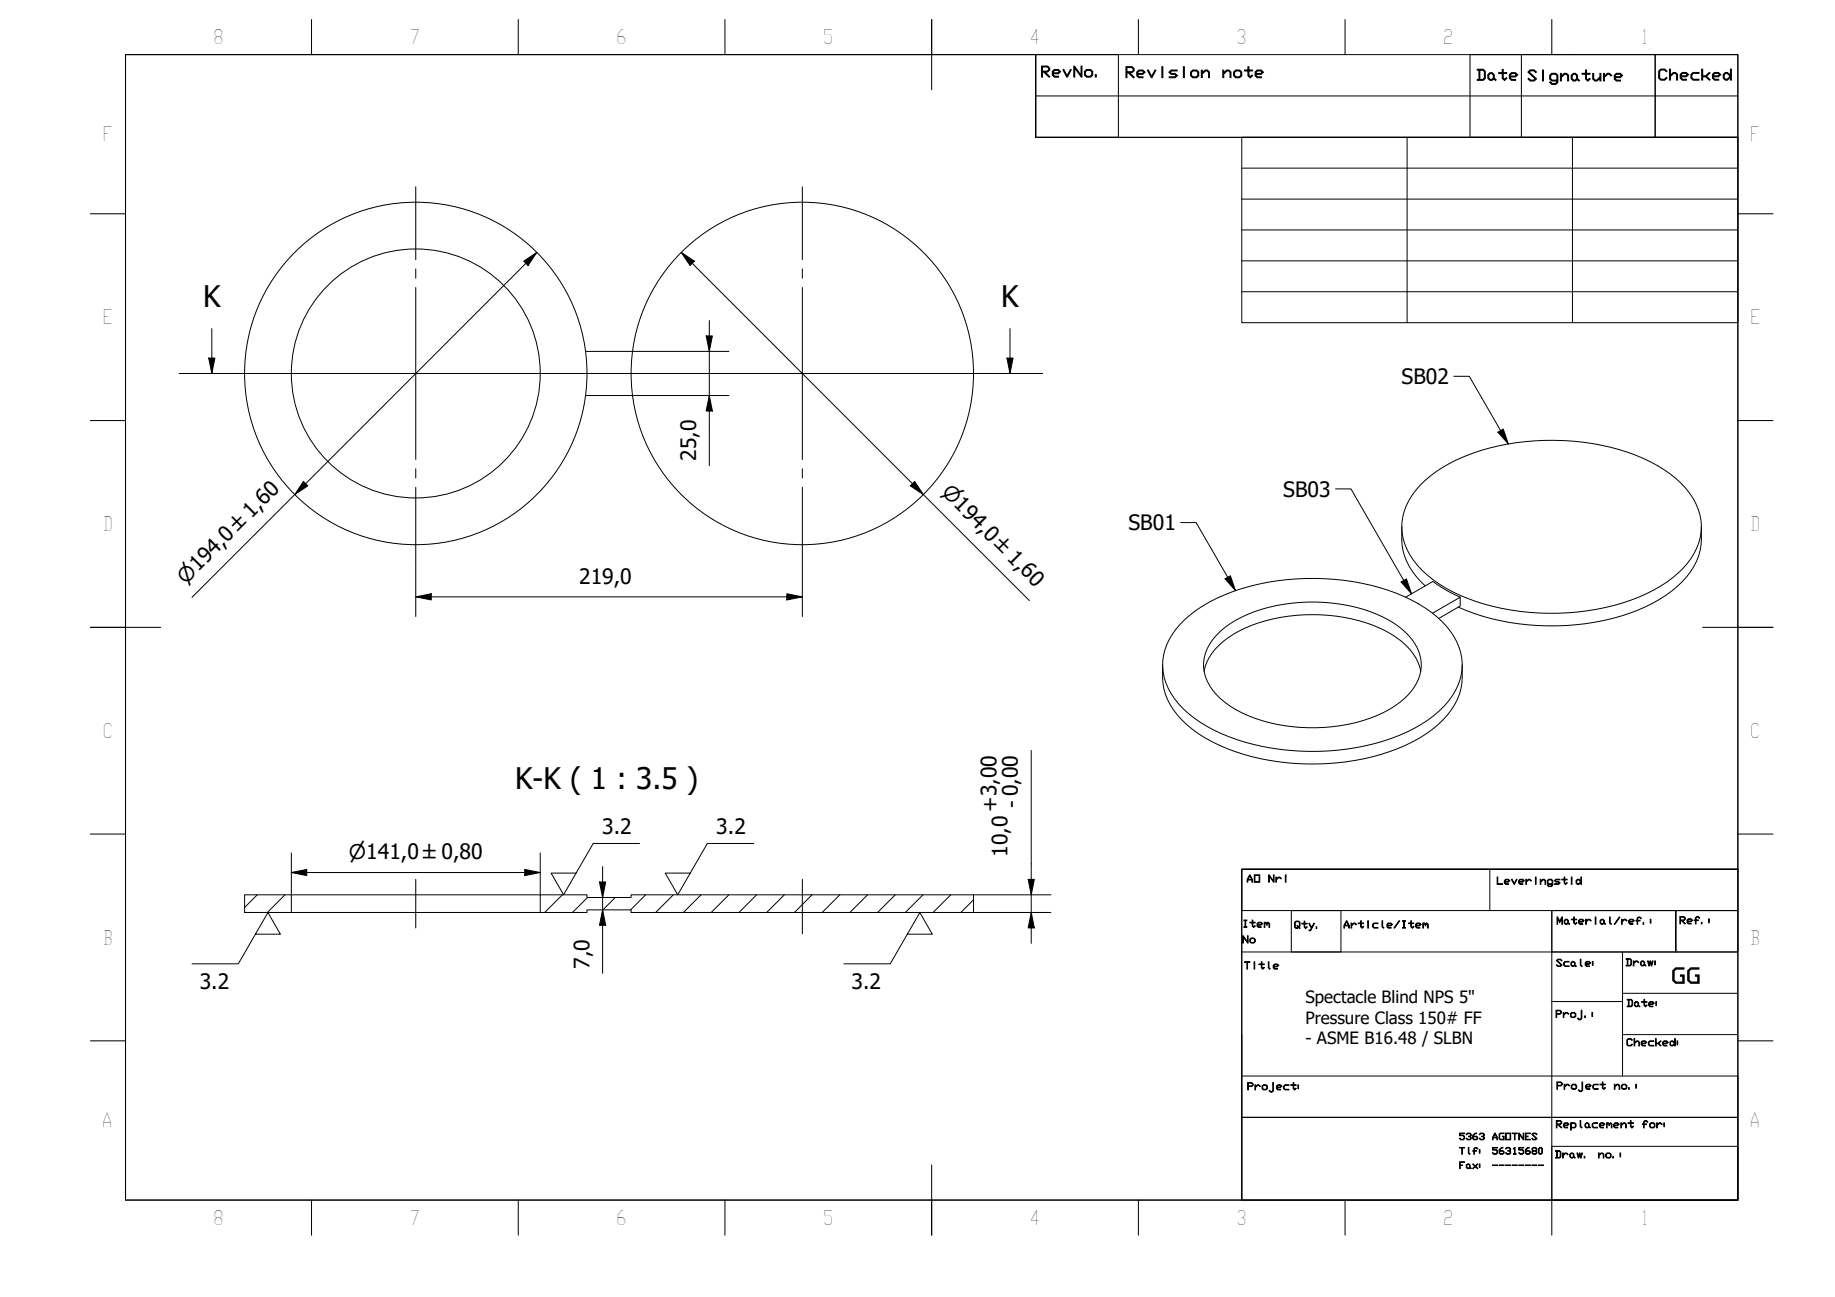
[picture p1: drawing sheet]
<svg xmlns="http://www.w3.org/2000/svg" width="297mm" height="210mm" viewBox="0 0 297 210" stroke-linecap="round" stroke-linejoin="round" font-family="sans-serif">
<!-- layer: Hatch (ISO) -->
<g fill="none" stroke="#000" stroke-width=".16">
<path d="M41.6 144.8l-2 2.1M46.1 144.8l-2.8 2.9M91 144.8l-2.8 2.9M95.1 145.2l-2.4 2.5M99.6 145.2l-2 2M104.5 144.8l-2.4 2.4M109 144.8l-2.9 2.9M113.5 144.8l-2.9 2.9M118 144.8l-2.9 2.9M122.5 144.8l-2.9 2.9M127 144.8l-2.9 2.9M131.4 144.8l-2.8 2.9"/>
<path d="M135.9 144.8l-2.8 2.9M140.4 144.8l-2.8 2.9M144.9 144.8l-2.8 2.9M149.4 144.8l-2.9 2.9M153.9 144.8l-2.9 2.9M157.6 145.6l-2.1 2.1"/>
</g>
<!-- layer: Visible (ISO) -->
<g fill="none" stroke="#000" stroke-width=".16">
<path d="M94.8 56.9h7.6M94.8 64h7.6M229.8 78.6a25.6 25.6 0 0 1 14.1-6.7 38.5 38.5 0 0 1 23.3 2.8 15 15 0 0 1 7.7 7.7 8.7 8.7 0 0 1-1.7 8.7 21.6 21.6 0 0 1-10.5 6.5 39.5 39.5 0 0 1-26.4-1.3 16.7 16.7 0 0 1-8.5-7.3 9 9 0 0 1 2-10.4zM226.9 85.3a10.2 10.2 0 0 0 1.7 7.2l2.1 2.3M227.5 96.7l4.4-2.6 2.6 1.6 1.9 1M231.9 99.2l4.5-2.5v1.4l-3.5 2M275.4 85.3a10.3 10.3 0 0 1-1.8 7.2 20 20 0 0 1-9.9 6.8 39.5 39.5 0 0 1-27.6-1M188.2 107.6a10.3 10.3 0 0 0 1.8 7.3 19.9 19.9 0 0 0 9.9 6.7 39.3 39.3 0 0 0 27.7-1 16.2 16.2 0 0 0 8.3-7.4 10.6 10.6 0 0 0 .8-5.6M191.9 100.2a28.1 28.1 0 0 1 14.8-6.2 38.4 38.4 0 0 1 21.8 3.1 15 15 0 0 1 7.7 7.6 9 9 0 0 1-2.4 9.6 24.4 24.4 0 0 1-12.6 6.4 39 39 0 0 1-24.8-2.6 15 15 0 0 1-7.7-7.6 9 9 0 0 1 2.4-9.6zM194.9 108.6a9.1 9.1 0 0 1 4.8-6 27 27 0 0 1 17.9-2.7 19.4 19.4 0 0 1 10 4.5 7.8 7.8 0 0 1 2.4 4.2M196.9 102.9a18.7 18.7 0 0 1 11-5.1 27.3 27.3 0 0 1 17 2.6 9.7 9.7 0 0 1 5.1 6.1 7.4 7.4 0 0 1-3.4 7.1 23.7 23.7 0 0 1-14.8 4.2 23.3 23.3 0 0 1-13.5-4.2 7.4 7.4 0 0 1-3.4-7.1 7.3 7.3 0 0 1 2-3.6zM39.6 144.8h7.6v2.9h-7.6z"/>
<path d="M47.2 147.7h40.3M47.2 144.8h40.3M87.5 144.8h7.5v.4h7.2v-.4h55.4v2.9h-55.4v-.5h-7.2v.5h-7.5z"/>
<circle cx="67.3" cy="60.4" r="27.7"/>
<circle cx="67.3" cy="60.4" r="20.1"/>
<circle cx="129.9" cy="60.4" r="27.7"/>
</g>
<!-- layer: Section Line (ISO) -->
<g fill="none" stroke="#000" stroke-width=".16">
<path d="M33.8 57.9h1l-.5 2.5zM34.3 53.2v7.2M163 57.9h1l-.5 2.5zM163.5 53.2v7.2M29 60.4h10.6M41.3 60.4h2.1M45.2 60.4h10.5M57.5 60.4h2.1M61.3 60.4h10.6M73.6 60.4h2.1M77.5 60.4h10.5M89.8 60.4h2.1"/>
<path d="M93.6 60.4h10.6M105.9 60.4h2.1M109.8 60.4h10.5M122.1 60.4h2.1M125.9 60.4h10.6M138.2 60.4h2.1M142.1 60.4h10.5M154.4 60.4h2.1M158.2 60.4h10.6"/>
</g>
<path d="M33.8 57.9h1l-.5 2.5zM163 57.9h1l-.5 2.5z" fill="#000"/>
<!-- layer: BOXES -->
<g fill="none" stroke="#000" stroke-width=".16">
<path d="M167.7 8.8v6.7h113.6M167.7 15.5v6.7h113.6M167.7 8.8h13.3v13.4h-13.3zM238 8.8h29.9v13.4h-29.9zM246.3 8.8v13.4M267.9 8.8h13.4v13.4h-13.4zM201 140.7h80.3h-80.3v6.7h80.3v-6.7v53.5h-80.3zM201 154.1h80.3M209 147.4h8.1v6.7h-8.1zM241.2 140.7v6.7M251.2 147.4h20.1v6.7v-6.7h10v6.7h-30.1zM251.2 147.4v46.8v-8.7h30.1v8.7"/>
<path d="M262.6 154.1v8h-11.4M201 174.1h80.3v6.7h-80.3v13.4M201 167.4v13.4h80.3v13.4M262.6 162.1v12M262.6 160.8h18.7M262.6 167.4h18.7M201 194.2h80.3"/>
</g>
<!-- layer: BORDER -->
<g fill="none" stroke="#000" stroke-width=".16">
<path d="M20.3 8.8h261v185.4h-261zM50.4 3.2v5.6M83.9 3.2v5.6M117.3 3.2v5.6M150.8 3.1v11.4M184.3 3.2v5.6M217.7 3.2v5.6M251.2 3.2v5.6M14.6 34.6h5.7M281.3 34.6h5.7M14.6 68.1h5.7M281.3 68.1h5.7"/>
<path d="M14.6 101.5h11.4M275.6 101.5h11.4M14.6 135h5.7M281.3 135h5.7M14.6 168.4h5.7M281.3 168.4h5.7M50.4 194.2v5.7M83.9 194.2v5.7M117.3 194.2v5.7M150.8 188.5v11.4M184.3 194.2v5.7M217.7 194.2v5.7"/>
<path d="M251.2 194.2v5.7"/>
</g>
<!-- layer: 0 -->
<path d="M20.3 8.8h147.4v13.4h113.6v118.5h-80.3v53.5h-180.7zM201 22.2h80.3v30h-80.3zM201 27.2h80.3M201 32.2h80.3M201 37.2h80.3M227.8 22.2v30M254.5 22.2v30M201 42.2h80.3M201 47.2h80.3" fill="none" stroke="#000" stroke-width=".16"/>
<!-- layer: Center Mark (ISO) -->
<g fill="none" stroke="#000" stroke-width=".16">
<path d="M67.3 30.2v11.8M129.9 30.2v11.8M67.3 43.5v1.5M67.3 46.5v27.9M129.9 43.5v1.5M129.9 46.5v27.9M37.1 60.4h11.8M50.4 60.4h1.5M53.4 60.4h25.5M67.3 75.9v1.5M67.3 78.9v11.8M80.4 60.4h1.5"/>
<path d="M83.4 60.4h14.1M99.7 60.4h14.1M115.3 60.4h1.5M118.3 60.4h25.5M129.9 75.9v1.5M129.9 78.9v11.8M145.3 60.4h1.5M148.3 60.4h11.8"/>
</g>
<!-- layer: Dimension (ISO) -->
<g fill="none" stroke="#000" stroke-width=".16">
<path d="M84.8 42.3l2.1-1.5-1.4 2.2zM86.9 40.8l-55.8 55.9M102.4 56.9h15.6M110.3 40.8l2.1 1.5-.7 .7zM110.3 40.8l56.3 56.4M114.3 54.4h1l-.5 2.5zM114.8 51.9v23.5M49.1 77.9l.7 .7-2.1 1.4zM102.4 64h15.6M114.8 64l.5 2.5h-1zM148.1 77.9l1.4 2.1-2.1-1.4zM67.3 96.6l2.5-.5v1z"/>
<path d="M67.3 96.6h62.6M67.3 90.7v9.1M127.4 96.1l2.5 .5-2.5 .5zM129.9 90.7v9.1M47.2 138v6.8M87.5 138v6.8M166.9 121.4v31.3M47.2 141.2l2.5-.5v1zM47.2 141.2h40.3M84.9 140.7l2.6 .5-2.6 .5zM97 142.7h1l-.5 2.5zM97.5 147.2l.5 2.5h-1z"/>
<path d="M97.5 140.2v17.3M157.6 144.8h12.5M157.6 147.7h12.5M166.4 142.3h1l-.5 2.5zM166.9 147.7l.5 2.5h-1z"/>
</g>
<g fill="#000">
<path d="M84.8 42.3l2.1-1.5-1.4 2.2zM110.3 40.8l2.1 1.5-.7 .7zM114.3 54.4h1l-.5 2.5zM49.1 77.9l.7 .7-2.1 1.4zM114.8 64l.5 2.5h-1zM148.1 77.9l1.4 2.1-2.1-1.4zM67.3 96.6l2.5-.5v1zM127.4 96.1l2.5 .5-2.5 .5zM47.2 141.2l2.5-.5v1zM84.9 140.7l2.6 .5-2.6 .5zM97 142.7h1l-.5 2.5zM97.5 147.2l.5 2.5h-1z"/>
<path d="M166.4 142.3h1l-.5 2.5zM166.9 147.7l.5 2.5h-1z"/>
</g>
<!-- layer: Centerline (ISO) -->
<path d="M67.3 142.3v7.9M129.9 142.3v8.8" fill="none" stroke="#000" stroke-width=".16"/>
<!-- layer: Symbol (ISO) -->
<path d="M216.2 79.1h2.5l9.8 17M235.3 60.9h2.5l6.4 11M242.5 69.9l.8-.5 .9 2.5zM191.1 84.6h2.5l6.4 11M198.3 93.7l.9-.5 .8 2.4zM226.8 94.2l.9-.5 .8 2.4zM103.5 136.5h-7.5l-4.8 8.3-2-3.5h4M122 136.5h-7.5l-4.8 8.3-2-3.5h4M41.3 151.2h4.1l-2-3.5-4.8 8.3h-7.5M146.9 151.2h4l-2-3.5-4.8 8.3h-7.5" fill="none" stroke="#000" stroke-width=".16"/>
<path d="M242.5 69.9l.8-.5 .9 2.5zM198.3 93.7l.9-.5 .8 2.4zM226.8 94.2l.9-.5 .8 2.4z" fill="#000"/>
<g font-size="4.8">
<text x="32.9" y="49.7">K</text>
<text x="162.1" y="49.7">K</text>
<text x="83.4" y="127.8">K-K ( 1 : 3.5 )</text>
</g>
<g font-size="3.4">
<text x="226.9" y="62.1">SB02</text>
<text x="112.7" y="74.6" transform="rotate(-90 112.7 74.6)">25,0</text>
<text x="207.7" y="80.4">SB03</text>
<text x="182.7" y="85.8">SB01</text>
<text x="93.7" y="94.4">219,0</text>
<text x="161.4" y="131.4" transform="rotate(-90 161.4 131.4)">+3,00</text>
<text x="164.9" y="130.8" transform="rotate(-90 164.9 130.8)">- 0,00</text>
<text x="97.5" y="135">3.2</text>
<text x="116" y="135">3.2</text>
<text x="163.1" y="138.7" transform="rotate(-90 163.1 138.7)">10,0</text>
<text x="32.3" y="160">3.2</text>
<text x="95.4" y="156.8" transform="rotate(-90 95.4 156.8)">7,0</text>
<text x="137.9" y="160">3.2</text>
<text x="270.5" y="159.1">GG</text>
</g>
<g font-size="3.3">
<text x="152.3" y="79.8" transform="rotate(45 152.3 79.8)">⌀194,0 ±1,60</text>
<text x="30.1" y="94.6" transform="rotate(-45 30.1 94.6)">⌀194,0 ±1,60</text>
<text x="56.5" y="139.1">⌀141,0 ±0,80</text>
</g>
<g font-size="3.2">
<text x="34.5" y="7.1">8</text>
<text x="66.3" y="7.1">7</text>
<text x="99.7" y="7.1">6</text>
<text x="133.2" y="7.1">5</text>
<text x="166.6" y="7.2">4</text>
<text x="200.1" y="7.1">3</text>
<text x="233.6" y="7.1">2</text>
<text x="265.6" y="7.1">1</text>
<text x="16.6" y="22.9">F</text>
<text x="283.3" y="22.9">F</text>
<text x="16.6" y="52.5">E</text>
<text x="283.3" y="52.5">E</text>
<text x="16.6" y="85.9">D</text>
<text x="283.3" y="85.9">D</text>
<text x="16.6" y="119.4">C</text>
<text x="283.3" y="119.4">C</text>
<text x="16.6" y="152.9">B</text>
<text x="283.3" y="152.9">B</text>
<text x="16.5" y="182.4">A</text>
<text x="283.2" y="182.4">A</text>
<text x="34.5" y="198.2">8</text>
<text x="66.3" y="198.2">7</text>
<text x="99.7" y="198.2">6</text>
<text x="133.2" y="198.2">5</text>
<text x="166.6" y="198.3">4</text>
<text x="200.1" y="198.2">3</text>
<text x="233.6" y="198.2">2</text>
<text x="265.6" y="198.2">1</text>
</g>
<g font-size="2.7">
<text x="211.3" y="162.4">Spectacle Blind NPS 5&quot;</text>
<text x="211.3" y="165.7">Pressure Class 150# FF</text>
<text x="211.3" y="169">- ASME B16.48 / SLBN</text>
</g>
<g font-size="2.4">
<text x="168.4" y="12.4">RevNo.</text>
<text x="182" y="12.5">Revision</text>
<text x="197.7" y="12.5">note</text>
<text x="238.9" y="13">Date</text>
<text x="247.1" y="13.1">Signature</text>
<text x="268.3" y="12.9">Checked</text>
</g>
<g font-size="1.6">
<text x="201.7" y="142.8">AO</text>
<text x="205.2" y="142.8">Nri</text>
<text x="242.2" y="143.1">Leveringstid</text>
<text x="251.9" y="149.6">Material/ref.:</text>
<text x="271.8" y="149.5">Ref.:</text>
<text x="201" y="150.1">Item</text>
<text x="201" y="152.6">No</text>
<text x="209.4" y="150.2">Qty.</text>
<text x="217.4" y="150.2">Article/Item</text>
<text x="201.3" y="156.8">Title</text>
<text x="251.8" y="156.4">Scale:</text>
<text x="263.1" y="156.3">Draw:</text>
<text x="251.7" y="164.7">Proj.:</text>
<text x="263.2" y="162.9">Date:</text>
<text x="263.2" y="169.3">Checked:</text>
<text x="201.8" y="176.4">Project:</text>
<text x="251.9" y="176.3">Project</text>
<text x="261.2" y="176.3">no.:</text>
<text x="251.8" y="182.5">Replacement</text>
<text x="265.7" y="182.5">for:</text>
<text x="251.6" y="187.4">Draw.</text>
<text x="258.6" y="187.4">no.:</text>
</g>
<g font-size="1.5">
<text x="236.1" y="184.4">5363 AGOTNES</text>
<text x="236.1" y="186.8">Tlf: 56315680</text>
<text x="236.1" y="189.1">Fax: --------</text>
</g>
</svg>
